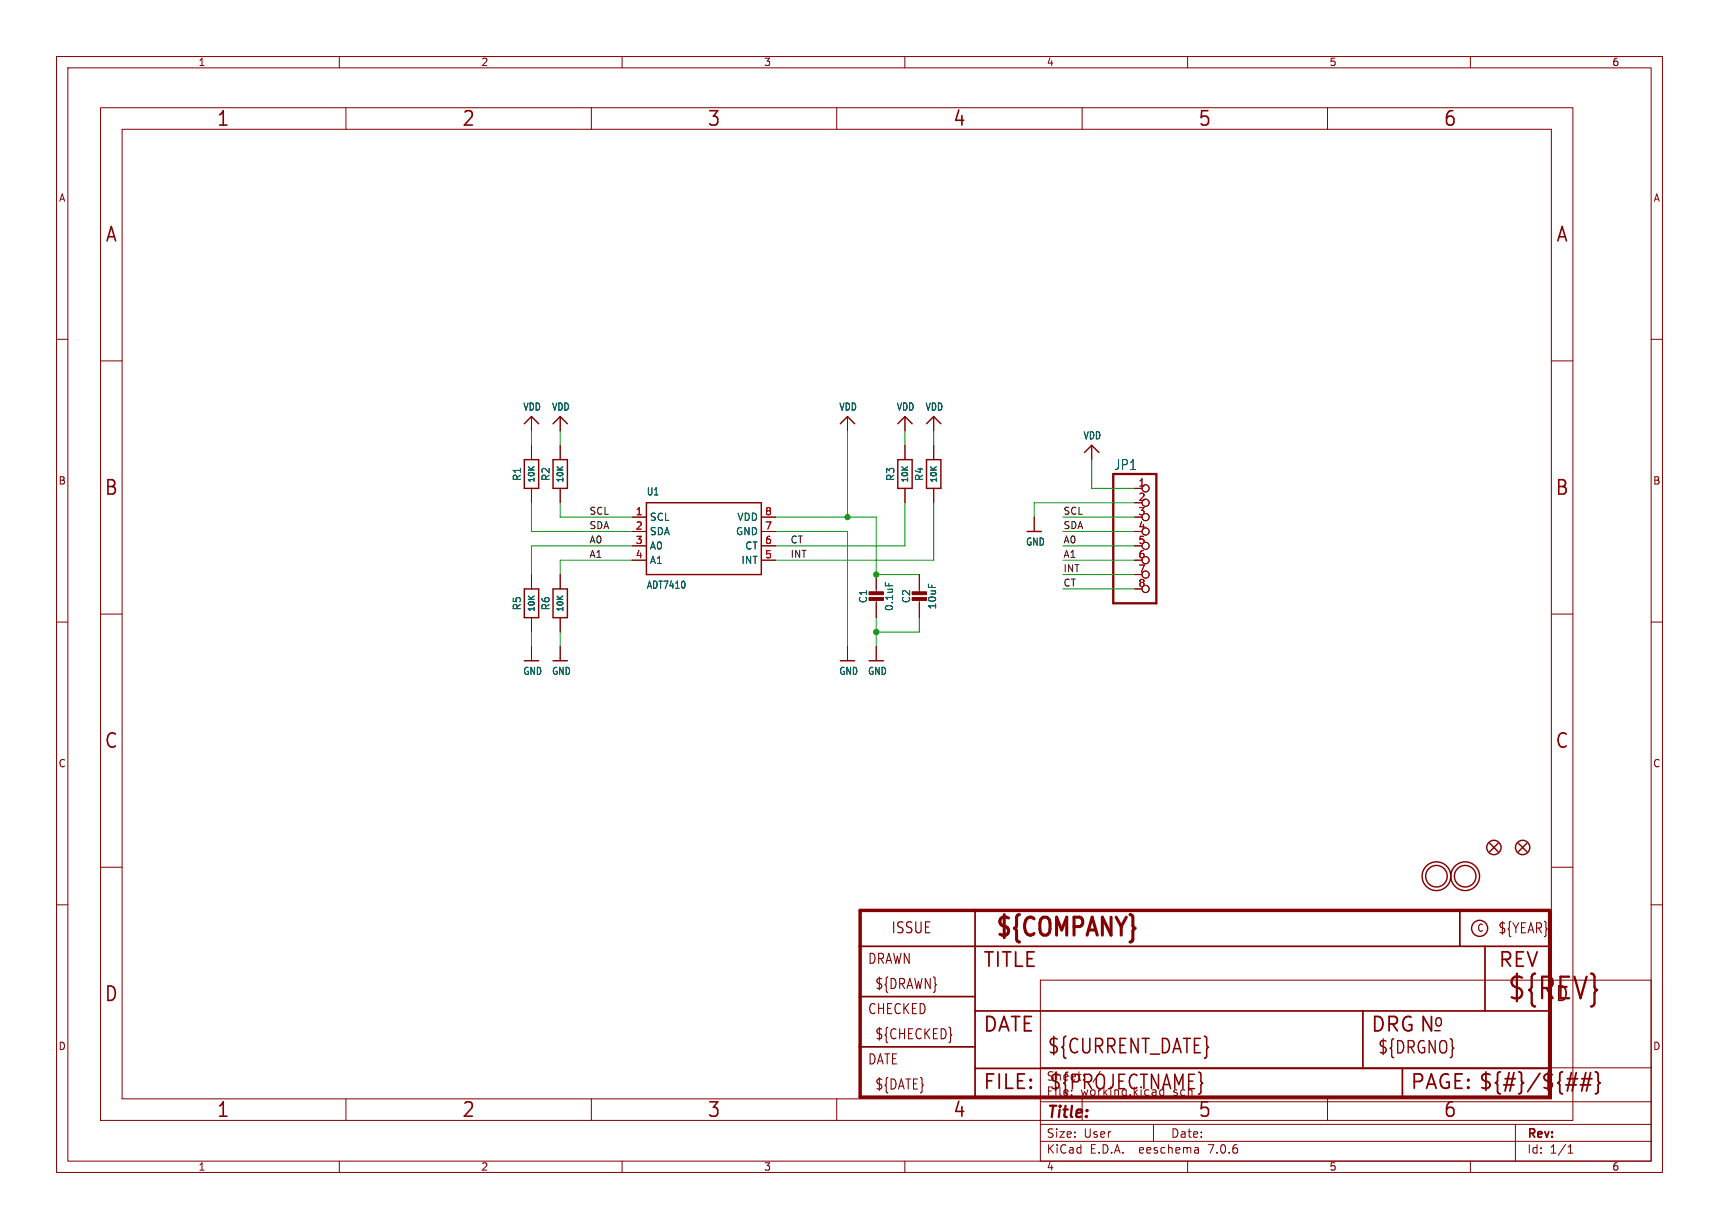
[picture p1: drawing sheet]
<svg xmlns="http://www.w3.org/2000/svg" width="304mm" height="217mm" viewBox="0 0 304 217" stroke-linecap="round" stroke-linejoin="round" font-family="sans-serif">
<g fill="none" stroke="#840000" stroke-width=".18">
<path d="M10 10h284v197.3h-284zM12 12h280v193.3h-280zM17.8 19h260.3v179.1h-260.3zM60 10v2M61.2 19v3.9M104.6 19v3.9M110 10v2M148 19v3.9M160 10v2M191.3 19v3.9M210 10v2M234.7 19v3.9"/>
<path d="M260 10v2M21.6 22.9h252.7v171.4h-252.7zM10 60h2M292 60h2M17.8 63.8h3.8M94 73.7v2.5M94 78.7v2.6M99.1 73.7v2.5M99.1 78.7v2.6M149.9 73.7v2.5M160 73.7v2.5M160 78.7v2.6"/>
<path d="M165.1 73.7v2.5M165.1 78.7v2.6M193 78.7v2.6M274.3 63.8h3.8M94 86.4v2.5M99.1 86.4v2.5M111.8 91.4h2.5M111.8 94h2.5M111.8 96.5h2.5M111.8 99.1h2.5M134.6 91.4h2.6M134.6 94h2.6"/>
<path d="M134.6 96.5h2.6M134.6 99.1h2.6M160 86.4v2.5M165.1 86.4v2.5M182.9 91.4v2.6M200.7 91.4h1.2M200.7 96.5h1.2M200.7 99.1h1.2M200.7 86.4h1.2M10 110h2M17.8 108.6h3.8M94 101.6v2.5"/>
<path d="M94 109.2v2.6M94 114.3v2.5M99.1 101.6v2.5M99.1 109.2v2.6M99.1 114.3v2.5M149.9 114.3v2.5M154.9 101.6v3.3M154.9 105.9v3.3M154.9 114.3v2.5M162.6 101.6v3.3M162.6 105.9v3.3M200.7 101.6h1.2"/>
<path d="M200.7 104.1h1.2M274.3 108.6h3.8M292 110h2M10 160h2M17.8 153.4h3.8M274.3 153.4h3.8M292 160h2M184 173.3h108v32h-108zM61.2 194.3v3.8M104.6 194.3v3.8M148 194.3v3.8M184 198.8h108"/>
<path d="M184 194.8h108M184 188.8h108M191.3 194.3v3.8M204 198.8v3M234.7 194.3v3.8M268 198.8v6.5M60 205.3v2M110 205.3v2M160 205.3v2M184 201.8h108M210 205.3v2M211.8 203l.1 .9"/>
<path d="M211.9 203.8l-.1 .1M211.9 203.3h-.1M260 205.3v2M277.3 203.9h.8M277.3 202.8l.4-.4v1.5"/>
<circle cx="202.6" cy="91.4" r=".63"/>
<circle cx="202.6" cy="96.5" r=".63"/>
<circle cx="202.6" cy="99.1" r=".63"/>
<circle cx="202.6" cy="86.4" r=".63"/>
<circle cx="202.6" cy="88.9" r=".63"/>
<circle cx="202.6" cy="94" r=".63"/>
<circle cx="202.6" cy="101.6" r=".63"/>
<circle cx="202.6" cy="104.1" r=".63"/>
</g>
<g fill="none" stroke="#840000" stroke-width=".25">
<path d="M92.7 74.9l1.3-1.2 1.2 1.2M97.8 74.9l1.3-1.2 1.2 1.2M148.6 74.9l1.3-1.2 1.2 1.2M158.7 74.9l1.3-1.2 1.3 1.2M163.8 74.9l1.3-1.2 1.3 1.2M92.7 81.3h2.5v5.1h-2.5zM97.8 81.3h2.5v5.1h-2.5zM114.3 88.9h20.3v12.7h-20.3zM158.7 81.3h2.6v5.1h-2.6zM163.8 81.3h2.6v5.1h-2.6zM181.6 94h2.5M191.8 80l1.2-1.3 1.3 1.3"/>
<path d="M92.7 116.8h2.5M92.7 104.1h2.5v5.1h-2.5zM97.8 116.8h2.5M97.8 104.1h2.5v5.1h-2.5zM148.6 116.8h2.5M153.7 116.8h2.5M263.4 149.1l1.5 1.5M264.9 149.1l-1.5 1.5M268.5 149.1l1.5 1.5M270 149.1l-1.5 1.5"/>
<circle cx="254" cy="154.9" r="2.54"/>
<circle cx="254" cy="154.9" r="1.9"/>
<circle cx="259.1" cy="154.9" r="2.54"/>
<circle cx="259.1" cy="154.9" r="1.9"/>
<circle cx="264.2" cy="149.9" r="1.27"/>
<circle cx="269.2" cy="149.9" r="1.27"/>
<circle cx="261.6" cy="164.2" r="1.42"/>
</g>
<path d="M152.1 161h121.9v33h-121.9z" fill="none" stroke="#840000" stroke-width=".61"/>
<path d="M152.1 176.2h20.3M152.1 167.3h121.9M172.4 161v33M172.4 178.8h101.6M241 178.8v10.1M258.1 161v6.3M262.6 167.3v11.5M152.1 185.1h20.3M172.4 188.9h101.6M248 188.9v5.1" fill="none" stroke="#840000" stroke-width=".3"/>
<path d="M276.9 191.8h1.8M277.1 190.8h1.9M278.7 189.7l-.7 3.2M279.4 191.8h1.9M279.7 190.8h1.8M280.4 189.7l-.7 3.2M281.3 189.7l-.8 3.2M282.1 189.5l.4 .2 .1 .2v1.2l.3 .4-.3 .3v1.2l-.1 .3-.4 .1" fill="none" stroke="#840000" stroke-width=".32"/>
<path d="M168.2 182.9l.1 .1-.1 .1" fill="none" stroke="#840000" stroke-width=".19"/>
<g fill="#840000" stroke="#840000" stroke-width=".18">
<path d="M153.7 105.7h2.5v.5h-2.5z"/>
<path d="M153.7 104.6h2.5v.6h-2.5z"/>
<path d="M161.3 105.7h2.5v.5h-2.5z"/>
<path d="M161.3 104.6h2.5v.6h-2.5z"/>
</g>
<path d="M156.5 103v.6" fill="none" stroke="#006464" stroke-width=".18"/>
<path d="M196.8 83.8h7.7v22.9h-7.7z" fill="none" stroke="#840000" stroke-width=".41"/>
<g fill="none" stroke="#009600" stroke-width=".18">
<path d="M94 76.2v2.5M99.1 76.2v2.5M149.9 76.2v15.2M160 76.2v2.5M165.1 76.2v2.5M94 88.9v5.1h17.8M99.1 88.9v2.5h12.7M111.8 96.5h-17.8v5.1M111.8 99.1h-12.7v2.5M137.2 94h12.7v20.3M137.2 91.4h17.7v10.2h7.7M160 88.9v7.6h-22.8"/>
<path d="M165.1 88.9v10.2h-27.9M188 94h12.7M188 91.4h12.7M188 99.1h12.7M188 96.5h12.7M193 81.3v5.1h7.7M200.7 88.9h-17.8v2.5M94 111.8v2.5M99.1 111.8v2.5M154.9 109.2v5.1M162.6 109.2v2.6h-7.7M188 101.6h12.7"/>
<path d="M188 104.1h12.7"/>
</g>
<g fill="#009600" stroke="#009600" stroke-width=".18">
<circle cx="149.9" cy="91.4" r=".46"/>
<circle cx="154.9" cy="101.6" r=".46"/>
<circle cx="154.9" cy="111.8" r=".46"/>
</g>
<text font-size="5.3" fill="#840000" x="266.4" y="177.3">${REV}</text>
<text font-size="4.4" fill="#840000" x="175.7" y="166.3">${COMPANY}</text>
<g font-size="3.5" fill="#840000">
<text x="38.2" y="22.7">1</text>
<text x="81.6" y="22.7">2</text>
<text x="125" y="22.7">3</text>
<text x="168.4" y="22.7">4</text>
<text x="211.8" y="22.7">5</text>
<text x="255.1" y="22.7">6</text>
<text x="18.5" y="43.1">A</text>
<text x="275" y="43.1">A</text>
<text x="18.3" y="87.9">B</text>
<text x="274.9" y="87.9">B</text>
<text x="18.3" y="132.7">C</text>
<text x="274.9" y="132.7">C</text>
<text x="173.7" y="171.4">TITLE</text>
<text x="264.8" y="171.4">REV</text>
<text x="18.3" y="177.4">D</text>
<text x="274.9" y="177.4">D</text>
<text x="173.7" y="182.9">DATE</text>
<text x="242.3" y="182.9">DRG N</text>
<text x="185.1" y="186.7">${CURRENT_DATE}</text>
<text x="38.2" y="197.9">1</text>
<text x="81.6" y="197.9">2</text>
<text x="125" y="197.9">3</text>
<text x="168.4" y="197.9">4</text>
<text x="173.7" y="193">FILE:</text>
<text x="185.4" y="193">${PROJECTNAME}</text>
<text x="211.8" y="197.9">5</text>
<text x="249.3" y="193">PAGE: ${#}/${##}</text>
<text x="255.1" y="197.9">6</text>
</g>
<g font-size="3" fill="#840000">
<text x="253.4" y="181.9">o</text>
<text x="243.5" y="186.6">${DRGNO}</text>
</g>
<text font-size="2.8" fill="#840000" x="185" y="198.2">Title:</text>
<text font-size="2.7" fill="#840000" x="157.5" y="165.3">ISSUE</text>
<text font-size="2.5" fill="#006464" x="196.9" y="83.3">JP1</text>
<g font-size="2.5" fill="#840000">
<text x="264.8" y="165.3">${YEAR}</text>
<text x="153.4" y="170.7">DRAWN</text>
<text x="153.4" y="179.6">CHECKED</text>
<text x="154.6" y="175.2">${DRAWN}</text>
<text x="154.6" y="184">${CHECKED}</text>
<text x="153.4" y="188.5">DATE</text>
<text x="154.6" y="192.9">${DATE}</text>
</g>
<g font-size="2.1" fill="#840000">
<text x="185" y="191.3">Sheet:</text>
<text x="193.2" y="191.3">/</text>
<text x="185" y="194">File:</text>
<text x="191" y="194">working.kicad_sch</text>
<text x="185" y="201.4">Size:</text>
<text x="191.6" y="201.4">User</text>
<text x="207" y="201.4">Date:</text>
<text x="270" y="201.6">Rev:</text>
<text x="185" y="204.2">KiCad</text>
<text x="192.7" y="204.2">E.D.A.</text>
<text x="201.6" y="204.2">eeschema</text>
<text x="213.9" y="204.2">7.0.6</text>
<text x="270" y="204.2">Id:</text>
<text x="274" y="204.2">1/1</text>
</g>
<g font-size="1.8" fill="#840000">
<text x="35" y="11.9">1</text>
<text x="85" y="11.9">2</text>
<text x="135" y="11.9">3</text>
<text x="185" y="11.9">4</text>
<text x="235" y="11.9">5</text>
<text x="285" y="11.9">6</text>
<text x="10.3" y="35.9">A</text>
<text x="292.3" y="35.9">A</text>
<text x="10.3" y="85.9">B</text>
<text x="292.2" y="85.9">B</text>
<text x="10.3" y="135.9">C</text>
<text x="292.2" y="135.9">C</text>
<text x="261.1" y="165">C</text>
<text x="10.3" y="185.9">D</text>
<text x="292.2" y="185.9">D</text>
<text x="35" y="207.2">1</text>
<text x="85" y="207.2">2</text>
<text x="135" y="207.2">3</text>
<text x="185" y="207.2">4</text>
<text x="235" y="207.2">5</text>
<text x="285" y="207.2">6</text>
</g>
<g font-size="1.8" fill="#006464">
<text x="92.4" y="72.8">VDD</text>
<text x="97.5" y="72.8">VDD</text>
<text x="148.3" y="72.8">VDD</text>
<text x="158.5" y="72.8">VDD</text>
<text x="163.5" y="72.8">VDD</text>
<text x="191.5" y="77.9">VDD</text>
<text x="92.3" y="85.2" transform="rotate(-90 92.3 85.2)">R1</text>
<text x="97.4" y="85.2" transform="rotate(-90 97.4 85.2)">R2</text>
<text x="114.3" y="87.8">U1</text>
<text x="158.3" y="85.2" transform="rotate(-90 158.3 85.2)">R3</text>
<text x="163.4" y="85.2" transform="rotate(-90 163.4 85.2)">R4</text>
<text x="114.8" y="92.3">SCL</text>
<text x="114.8" y="94.8">SDA</text>
<text x="130" y="94.8">GND</text>
<text x="130.3" y="92.3">VDD</text>
<text x="114.8" y="97.4">A0</text>
<text x="114.8" y="99.9">A1</text>
<text x="131" y="99.9">INT</text>
<text x="131.7" y="97.4">CT</text>
<text x="181.3" y="96.7">GND</text>
<text x="114.3" y="104.3">ADT7410</text>
<text x="153.5" y="106.8" transform="rotate(-90 153.5 106.8)">C1</text>
<text x="161.1" y="106.8" transform="rotate(-90 161.1 106.8)">C2</text>
<text x="165.7" y="107.9" transform="rotate(-90 165.7 107.9)">10uF</text>
<text x="92.3" y="108" transform="rotate(-90 92.3 108)">R5</text>
<text x="97.4" y="108" transform="rotate(-90 97.4 108)">R6</text>
<text x="158.1" y="108.2" transform="rotate(-90 158.1 108.2)">0.1uF</text>
<text x="92.4" y="119.5">GND</text>
<text x="97.5" y="119.5">GND</text>
<text x="148.3" y="119.5">GND</text>
<text x="153.4" y="119.5">GND</text>
</g>
<g font-size="1.8" fill="#a90000">
<text x="201.2" y="86.1">1</text>
<text x="201.2" y="88.6">2</text>
<text x="112.3" y="91.2">1</text>
<text x="112.3" y="93.7">2</text>
<text x="135.2" y="93.7">7</text>
<text x="135.2" y="91.2">8</text>
<text x="201.2" y="91.2">3</text>
<text x="201.2" y="93.7">4</text>
<text x="112.3" y="96.3">3</text>
<text x="112.3" y="98.8">4</text>
<text x="135.2" y="98.8">5</text>
<text x="135.2" y="96.3">6</text>
<text x="201.2" y="96.3">5</text>
<text x="201.2" y="98.8">6</text>
<text x="201.2" y="101.3">7</text>
<text x="201.2" y="103.9">8</text>
</g>
<g font-size="1.7" fill="#0f0f0f">
<text x="104.1" y="93.6">SDA</text>
<text x="104.1" y="91.1">SCL</text>
<text x="188" y="93.6">SDA</text>
<text x="188" y="91.1">SCL</text>
<text x="104.1" y="98.7">A1</text>
<text x="104.1" y="96.2">A0</text>
<text x="139.7" y="96.2">CT</text>
<text x="139.7" y="98.7">INT</text>
<text x="188" y="101.3">INT</text>
<text x="188" y="96.2">A0</text>
<text x="188" y="98.7">A1</text>
<text x="188" y="103.8">CT</text>
</g>
<g font-size="1.4" fill="#006464">
<text x="94.8" y="85.5" transform="rotate(-90 94.8 85.5)">10K</text>
<text x="99.9" y="85.5" transform="rotate(-90 99.9 85.5)">10K</text>
<text x="160.8" y="85.5" transform="rotate(-90 160.8 85.5)">10K</text>
<text x="165.9" y="85.5" transform="rotate(-90 165.9 85.5)">10K</text>
<text x="94.8" y="108.4" transform="rotate(-90 94.8 108.4)">10K</text>
<text x="99.9" y="108.4" transform="rotate(-90 99.9 108.4)">10K</text>
</g>
</svg>
